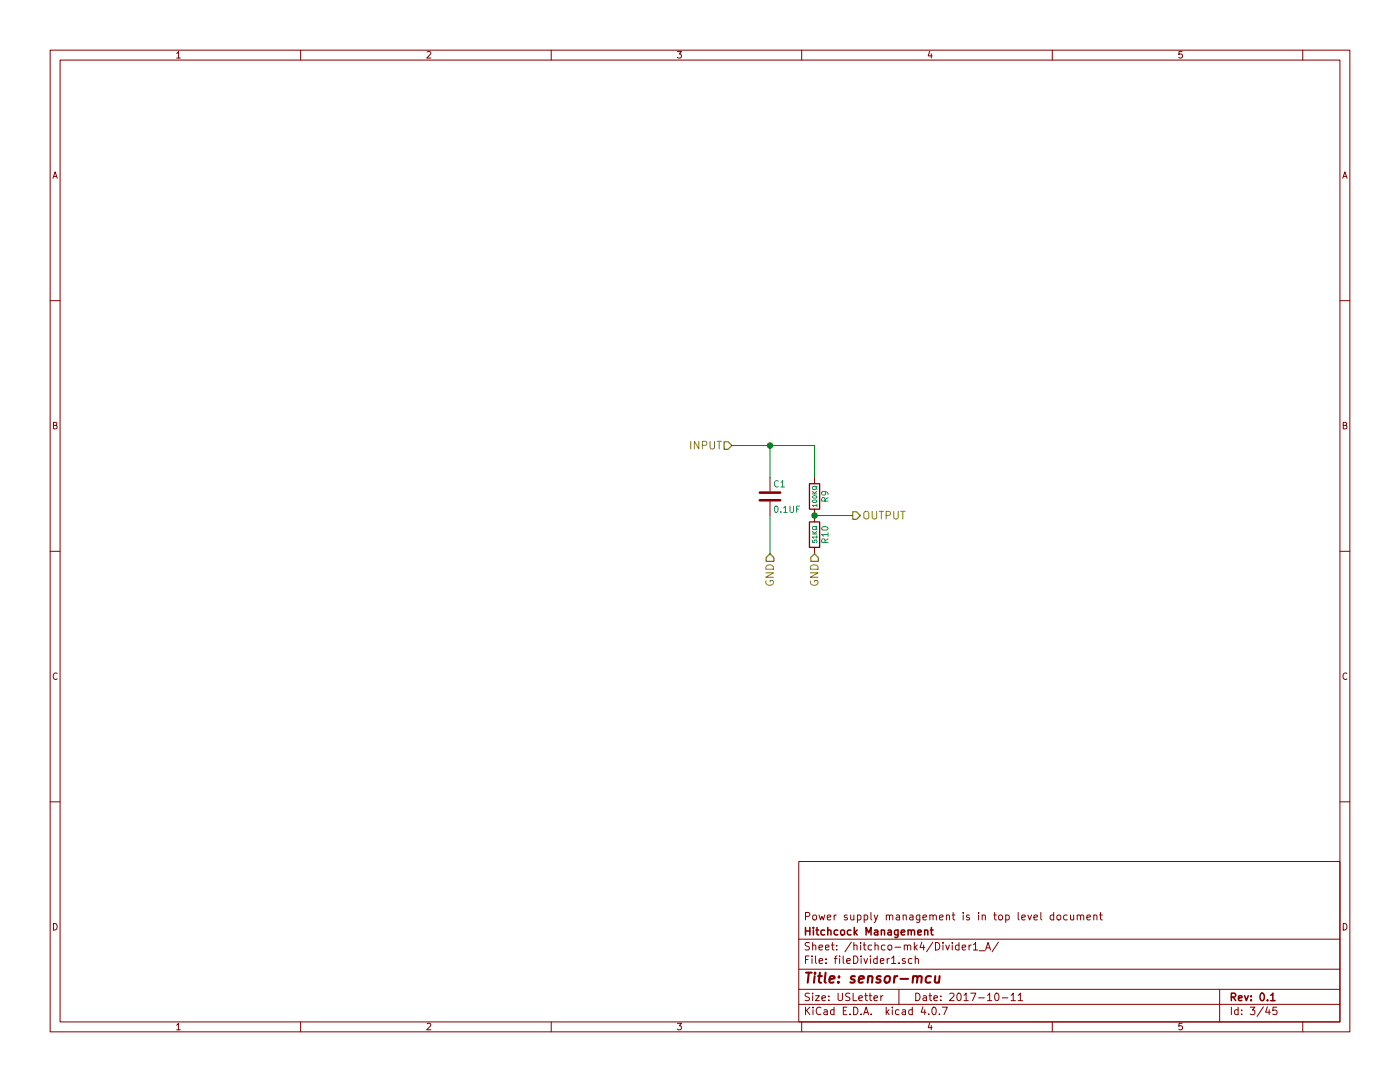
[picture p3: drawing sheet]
EESchema Schematic File Version 2
LIBS:hitchco-mk4-rescue
LIBS:power
LIBS:device
LIBS:switches
LIBS:relays
LIBS:motors
LIBS:transistors
LIBS:conn
LIBS:linear
LIBS:regul
LIBS:74xx
LIBS:cmos4000
LIBS:adc-dac
LIBS:memory
LIBS:xilinx
LIBS:microcontrollers
LIBS:dsp
LIBS:microchip
LIBS:analog_switches
LIBS:motorola
LIBS:texas
LIBS:intel
LIBS:audio
LIBS:interface
LIBS:digital-audio
LIBS:philips
LIBS:display
LIBS:cypress
LIBS:siliconi
LIBS:opto
LIBS:atmel
LIBS:contrib
LIBS:valves
LIBS:freetronics_schematic
LIBS:cd4013b
LIBS:hitchco-mk4-cache
EELAYER 25 0
EELAYER END
$Descr USLetter 11000 8500
encoding utf-8
Sheet 3 45
Title "sensor-mcu"
Date "2017-10-11"
Rev "0.1"
Comp "Hitchcock Management"
Comment1 "Power supply management is in top level document"
Comment2 ""
Comment3 ""
Comment4 ""
$EndDescr
$Comp
L R R9
U 1 1
P 6400 3900
AR Path="/59DEA30F/59DEB6EE/59DE89F0" Ref="R9"  Part="1" 
AR Path="/59DEA30F/59DEB7EF/59DE89F0" Ref="R21"  Part="1" 
AR Path="/59DEA30F/59DEB806/59DE89F0" Ref="R23"  Part="1" 
F 0 "R9" V 6480 3900 50  0000 C CNN
F 1 "100KΩ" V 6400 3900 35  0000 C CNN
F 2 "Resistors_THT:R_Axial_DIN0207_L6.3mm_D2.5mm_P10.16mm_Horizontal" V 6330 3900 50  0001 C CNN
F 3 "" H 6400 3900 50  0001 C CNN
	1    6400 3900
	1    0    0    -1  
$EndComp
$Comp
L R R10
U 1 1
P 6400 4200
AR Path="/59DEA30F/59DEB6EE/59DE89F7" Ref="R10"  Part="1" 
AR Path="/59DEA30F/59DEB7EF/59DE89F7" Ref="R22"  Part="1" 
AR Path="/59DEA30F/59DEB806/59DE89F7" Ref="R24"  Part="1" 
F 0 "R10" V 6480 4200 50  0000 C CNN
F 1 "51KΩ" V 6400 4200 35  0000 C CNN
F 2 "Resistors_THT:R_Axial_DIN0207_L6.3mm_D2.5mm_P10.16mm_Horizontal" V 6330 4200 50  0001 C CNN
F 3 "" H 6400 4200 50  0001 C CNN
	1    6400 4200
	1    0    0    -1  
$EndComp
Text HLabel 5750 3500 0    60   Input ~ 0
INPUT
Text HLabel 6700 4050 2    60   Output ~ 0
OUTPUT
Wire Wire Line
	6050 4050 6050 4350
Wire Wire Line
	6400 3500 6400 3750
Wire Wire Line
	5750 3500 6400 3500
Wire Wire Line
	6050 3500 6050 3750
Connection ~ 6050 3500
Wire Wire Line
	6700 4050 6400 4050
Connection ~ 6400 4050
Text HLabel 6400 4350 3    60   Input ~ 0
GND
Text HLabel 6050 4350 3    60   Input ~ 0
GND
$Comp
L C C1
U 1 1
P 6050 3900
AR Path="/59DEA30F/59DEB6EE/5A20FF8E" Ref="C1"  Part="1" 
AR Path="/59DEA30F/59DEB7EF/5A20FF8E" Ref="C8"  Part="1" 
AR Path="/59DEA30F/59DEB806/5A20FF8E" Ref="C9"  Part="1" 
F 0 "C1" H 6075 4000 50  0000 L CNN
F 1 "0.1UF" H 6075 3800 50  0000 L CNN
F 2 "Capacitors_THT:CP_Radial_D5.0mm_P2.00mm" H 6088 3750 50  0001 C CNN
F 3 "http://nichicon-us.com/english/products/pdfs/e-uvr.pdf" H 6050 3900 50  0001 C CNN
	1    6050 3900
	1    0    0    -1  
$EndComp
$EndSCHEMATC
